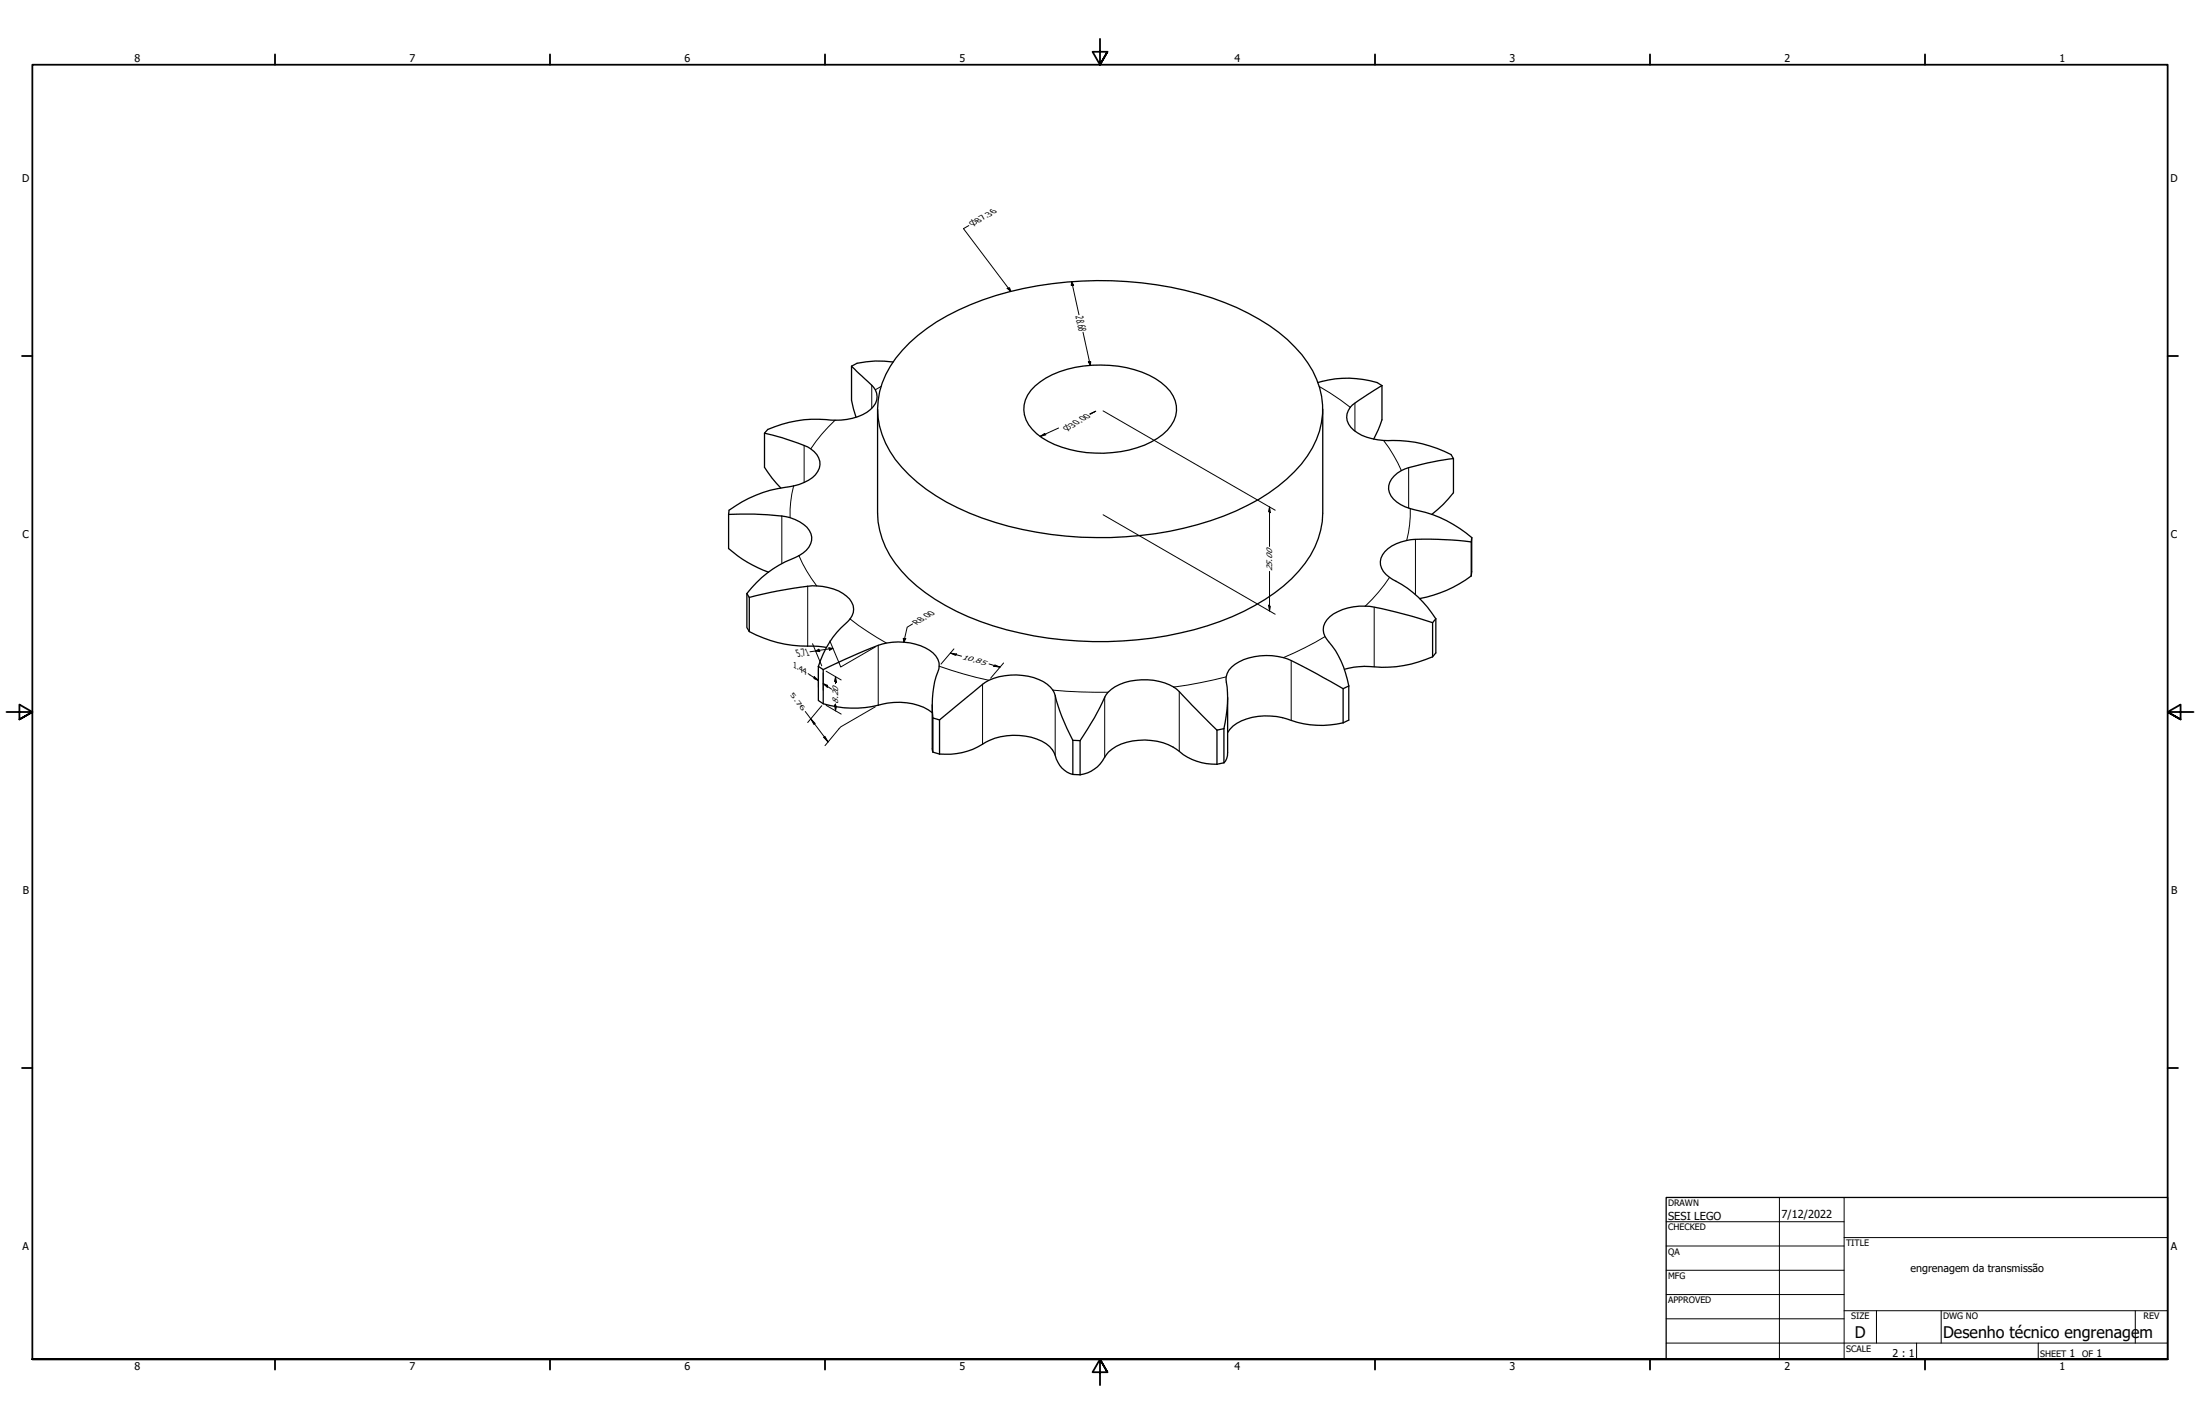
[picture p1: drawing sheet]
<svg xmlns="http://www.w3.org/2000/svg" width="864mm" height="559mm" viewBox="0 0 864 559" stroke-linecap="round" stroke-linejoin="round" font-family="sans-serif">
<g fill="none" stroke="#000" stroke-width=".51">
<path d="M357.1 134.5a87.5 87.5 0 0 1 39.1-20 144 144 0 0 1 84.6 4.2 72.4 72.4 0 0 1 30.2 20.5 32 32 0 0 1-.1 42.9 73.3 73.3 0 0 1-30.5 20.4 142.6 142.6 0 0 1-99.8-1.1 69.3 69.3 0 0 1-29.1-21.1 31.5 31.5 0 0 1 .2-39.8zM334.3 143.7l6.5 6.2a6.8 6.8 0 0 1 2.9 8.4 16.4 16.4 0 0 1-13.6 6.5l-2.3 .1a48.5 48.5 0 0 0-26.4 3.6l-1.3 1.5M334.3 143.7v13.4l1.7 6.7M350.6 142a39.9 39.9 0 0 0-14.2 .6l-2.1 1.1M406.3 151.4a37.6 37.6 0 0 1 25.9-8.1 40.3 40.3 0 0 1 23.6 6.8 12.7 12.7 0 0 1 5.7 13.1 17.4 17.4 0 0 1-9.6 10.2 47.1 47.1 0 0 1-40.5-.2 16.8 16.8 0 0 1-9.3-10.4 11.7 11.7 0 0 1 4.2-11.4zM517.3 150.1a40.5 40.5 0 0 1 23.3 0l1.9 1.2M542.5 151.3l-8.9 5.7a8 8 0 0 0-5 6.8 8.8 8.8 0 0 0 5.9 7 26.7 26.7 0 0 0 12.2 2 48.5 48.5 0 0 1 22.9 5.6l.9 1.6v13.4a45 45 0 0 1-8.5 8.5M542.5 151.3v13.4l-3.3 7.6M300.1 170a86.8 86.8 0 0 1 18.2 6.1 6.5 6.5 0 0 1 .6 11.4 21.3 21.3 0 0 1-10.8 3.8 48.4 48.4 0 0 0-21.9 8.9l-.2 1.7M300.1 170v13.4l3 4.2 3.4 3.9M344.5 160.5v40.9a36.2 36.2 0 0 0 12.2 25.7 91 91 0 0 0 43.8 21.3 145 145 0 0 0 78.4-4.5 76 76 0 0 0 30.9-19.8 34.9 34.9 0 0 0 9.4-22.7v-40.9M570.5 180a89.2 89.2 0 0 0-20.4 4.7 7.6 7.6 0 0 0-4.7 8.6 12.5 12.5 0 0 0 9.8 6.7 47.5 47.5 0 0 1 22.5 10.9"/>
<path d="M286 201.9a111.2 111.2 0 0 1 24.1 1.2 12.2 12.2 0 0 1 8.2 6.3 6.7 6.7 0 0 1-3.1 7.6l-1.6 1.1a44.9 44.9 0 0 0-20.4 14.8M286 201.9v13.4a48.3 48.3 0 0 0 15.7 9.2M577.5 212.7a112 112 0 0 0-25.3-.6 13.1 13.1 0 0 0-10.1 6.9 6.8 6.8 0 0 0 3.4 7.6 44.2 44.2 0 0 1 18.1 16.2M577.5 212.7v13.3M577.7 210.9l-.2 1.8M577.7 210.9l-.2 15.1M293.2 232.9v13.4l.9 1.5M293.2 232.9l.9 1.5M294.1 234.4a169.1 169.1 0 0 1 24.7-4.5 19.6 19.6 0 0 1 14.7 5.2 6.4 6.4 0 0 1-1.6 9.7 36.7 36.7 0 0 0-10.7 16.7M294.1 234.4v13.4M577.5 226a47.8 47.8 0 0 1-20.2 8.9M294.1 247.8a50.6 50.6 0 0 0 27 5.8l3.3 .5"/>
<path d="M562.4 244.3a196.9 196.9 0 0 0-24.7-6.4 21.9 21.9 0 0 0-15.7 4.1 6.3 6.3 0 0 0-.5 9.8 36 36 0 0 1 8 17.4M562.4 257.7a49.8 49.8 0 0 1-26.9 3.8l-4 .3-3.8 .8M562.4 244.3v13.4M563.6 242.8v13.4l-1.2 1.5M563.6 242.8l-1.2 1.5M321.2 261.5v13.4l2 1.3M321.2 261.5l2 1.3M323.2 262.8l5.4-2.6a129.2 129.2 0 0 1 19.4-7.9 22.9 22.9 0 0 1 18.3 4 6.1 6.1 0 0 1 1.9 7.3 39.7 39.7 0 0 0-2 18.1M323.2 276.2a43.8 43.8 0 0 0 25.2-.3 23 23 0 0 1 17.6 3.8M323.2 262.8v13.4M366 276.6v17.3l.2 1.2M481.9 273.7v21.5a5.3 5.3 0 0 1-1.5 4.1"/>
<path d="M527.2 270.3l-5.2-3a146.4 146.4 0 0 0-18.2-9.2 23.3 23.3 0 0 0-20.3 3.6 7.1 7.1 0 0 0-1.8 7.9l.1 6.5-1.4 9.8M527.2 270.3v13.4M529.5 269.2v13.4l-2.3 1.1M529.5 269.2l-2.3 1.1M366.2 281.7l2.6 .8M366.2 295.1l2.6 .8M366.2 281.7v13.4M368.8 282.5l15.1-12.4a22 22 0 0 1 19.7-4.7 13.9 13.9 0 0 1 10.2 6.4 81 81 0 0 0 7.3 18.7M368.8 295.9a27.3 27.3 0 0 0 18.2-4.7 24.9 24.9 0 0 1 23.7 .6 9.3 9.3 0 0 1 4 6.1 9.5 9.5 0 0 0 6.4 6M368.8 282.5v13.4M421.1 290.5l2.9 .1M421.1 290.5v13.4"/>
<path d="M424 290.6v13.4M477.7 286.5l-13.3-13.5a17.6 17.6 0 0 0-13.9-6.2 20.3 20.3 0 0 0-15.5 4.9l-.8 .9a125.6 125.6 0 0 1-10.2 18M477.7 299.9a22.6 22.6 0 0 1-15.9-5.9 23.9 23.9 0 0 0-25.2-.1 12.6 12.6 0 0 0-3.8 4.6 12.9 12.9 0 0 1-8.8 5.5M477.7 286.5v13.4M480.4 285.9v13.4M480.4 285.9l-2.7 .6M480.4 299.3l-2.7 .6M527.2 283.7a39.1 39.1 0 0 1-23.8-2.1 24.1 24.1 0 0 0-19.4 3.3l-2.1 2.6M421.1 303.9l2.9 .1"/>
</g>
<g fill="none" stroke="#000" stroke-width=".39">
<path d="M342.2 151.2v9.1M345.9 151.6l-2.3 1.4M517.8 151.6l8.4 5.4 3.8 2.8M531.9 158.2v11M315.7 174.8v14.5M327.8 164.9a61.6 61.6 0 0 0-9.5 11.2M543.1 172.8a56.9 56.9 0 0 1 7 11.9M311.5 190.7a44.6 44.6 0 0 0-1.4 12.4M553 183.5v15.9M553.6 199.6a44.7 44.7 0 0 1-1.4 12.5M306.9 202.5v18.7M313.6 218.1a55.2 55.2 0 0 0 7 11.8"/>
<path d="M555.6 211.6v21.7M317.1 230.1v23.5M539.4 238.3v23.4M545.5 226.6a64.9 64.9 0 0 1-9.6 11.3M333.7 242.9a113 113 0 0 0 14.3 9.4M344.7 253.2v23.5M506.9 259.2v23.5M520.1 249.8a127.7 127.7 0 0 1-16.3 8.3M368.7 261.4a153.1 153.1 0 0 0 19.5 5.6M385.7 268.5v23.5M413.3 270.8l10.8 .7 10.9 .2M414.2 272.9v23.5"/>
<path d="M433.6 273.6v23.5M462.9 271.4v23.4M481.3 265.6a180.3 180.3 0 0 1-20.5 4"/>
</g>
<!-- layer: Border (ANSI) -->
<g fill="none" stroke="#000" stroke-width=".7">
<path d="M431.8 15.2v10.2l-2.9-5.1h5.8l-2.9 5.1 2.9-5.1M107.9 21.3v4.1M215.9 21.3v4.1M323.8 21.3v4.1M539.8 21.3v4.1M647.7 21.3v4.1M755.6 21.3v4.1M8.6 139.7h4.1M850.9 139.7h4.1M2.5 279.4h10.2l-5.1-2.9v5.8l5.1-2.9-5.1 2.9M861.1 279.4h-10.2l5.1-2.9v5.8l-5.1-2.9 5.1 2.9M8.6 419.1h4.1"/>
<path d="M850.9 419.1h4.1M12.7 533.4v-508h838.2v508h-838.2h838.2M107.9 533.4v4.1M215.9 533.4v4.1M323.8 533.4v4.1M434.7 538.5l-2.9-5.1 2.9 5.1h-5.8l2.9-5.1v10.2M539.8 533.4v4.1M647.7 533.4v4.1M755.6 533.4v4.1"/>
</g>
<!-- layer: Title (ANSI) -->
<g fill="none" stroke="#000" stroke-width=".39">
<path d="M654 479.4h69.9M698.5 469.9v63.5M723.9 469.9v63.5M654 488.9h69.9M654 498.5h69.9M723.9 485.6h127M654 508h69.9M654 517.5h69.9M723.9 514.3h127M736.6 514.3v12.7M762 514.3v12.7M838.2 514.3v12.7"/>
<path d="M654 527h196.9M752.3 527v6.4M800.1 527v6.4"/>
</g>
<path d="M654 469.9h196.9v63.5h-196.9z" fill="none" stroke="#000" stroke-width=".51"/>
<g fill="none" stroke="#000" stroke-width=".39">
<path d="M380.3 88.5l-2.1 1.2 18.6 24.7M395.4 113.2l.9-.3 .5 1.5zM420.7 110.6l.7 1.4h-.9zM420.7 110.6l2.8 12.9M425.1 130.4l2.9 13M427.2 142l1-.1-.2 1.5zM408.3 171.3l1.7-1.1 .6 .4zM415.5 168l-7.2 3.3M427.7 162.4l2.4-1-2.1 1.2M433 161.2l67.6 39M498.3 198.9l.4 2.3-.7-.4zM498.3 198.9v15.5"/>
<path d="M433 202l67.6 39M498 237.5l.7 .4-.4 1.9zM498.3 224.2v15.6M319 252.6l3.6 8.7M320.2 255.5l1.2-.7 .4 .9zM325.3 254.2l1.7 .2-1.3 .7zM325.8 251.5l4.2 10.2 13.6-7.8M327 254.4l-9.1 1.4M354.6 250.5l1 .1-.8 1.4zM358.2 244.9l-2.1 1.2-1.3 5.9M373.1 256.3l2.4 .4-.4 .5zM373.1 256.3l4.3 1.2"/>
<path d="M374.5 254.6l-5.1 6M316.1 279.2l9 11.9M317.2 264.4l4 2.6M319.6 265.5l1.6 1.5-1.6-.7zM321.2 262.8v6.8M322.6 276.9l-5.5 6.6M323.2 268.3l1.6 .6v.8zM323.2 268.3l3.3 2.1M323.2 264.1v6.7M324.3 263.4l5.9 3.4M324.3 276.8l5.9 3.4M327.6 276.7l.8 .4-.4 1.9z"/>
<path d="M328 265.6l.4 2.2-.8-.4zM328 265.6v2.7M328 276.2v2.8M343.6 277.4l-13.6 7.8-6.2 7.4M388.2 260.5l4.4 1.3M390.5 260.9l2.1 .9-2.5-.4zM394 260.2l-5.1 5.9M318.3 282.1l1.6 1.7-.4 .5zM323.8 288.9l1.3 2.2-1.7-1.7z"/>
</g>
<g fill="#000">
<path d="M395.4 113.2l.9-.3 .5 1.5z" fill-rule="evenodd"/>
<path d="M420.7 110.6l.7 1.4h-.9z" fill-rule="evenodd"/>
<path d="M427.2 142l1-.1-.2 1.5z" fill-rule="evenodd"/>
<path d="M408.3 171.3l1.7-1.1 .6 .4z" fill-rule="evenodd"/>
<path d="M498.3 198.9l.4 2.3-.7-.4z" fill-rule="evenodd"/>
<path d="M498 237.5l.7 .4-.4 1.9z" fill-rule="evenodd"/>
<path d="M320.2 255.5l1.2-.7 .4 .9z" fill-rule="evenodd"/>
<path d="M325.3 254.2l1.7 .2-1.3 .7z" fill-rule="evenodd"/>
<path d="M354.6 250.5l1 .1-.8 1.4z" fill-rule="evenodd"/>
<path d="M373.1 256.3l2.4 .4-.4 .5z" fill-rule="evenodd"/>
<path d="M319.6 265.5l1.6 1.5-1.6-.7z" fill-rule="evenodd"/>
<path d="M323.2 268.3l1.6 .6v.8z" fill-rule="evenodd"/>
<path d="M327.6 276.7l.8 .4-.4 1.9z" fill-rule="evenodd"/>
<path d="M328 265.6l.4 2.2-.8-.4z" fill-rule="evenodd"/>
<path d="M390.5 260.9l2.1 .9-2.5-.4z" fill-rule="evenodd"/>
<path d="M318.3 282.1l1.6 1.7-.4 .5z" fill-rule="evenodd"/>
<path d="M323.8 288.9l1.3 2.2-1.7-1.7z" fill-rule="evenodd"/>
</g>
<g font-size="6.3">
<text x="728.1" y="524.9">D</text>
<text x="762.8" y="525">Desenho técnico engrenage</text>
<text x="839.9" y="525">m</text>
</g>
<g font-size="4.3">
<text x="654.8" y="478.6">SESI LEGO</text>
<text x="699.3" y="478">7/12/2022</text>
</g>
<g font-size="4.2">
<text x="52.8" y="24.4">8</text>
<text x="160.8" y="24.4">7</text>
<text x="268.7" y="24.4">6</text>
<text x="376.7" y="24.4">5</text>
<text x="484.6" y="24.4">4</text>
<text x="592.6" y="24.4">3</text>
<text x="700.5" y="24.4">2</text>
<text x="808.5" y="24.4">1</text>
<text x="8.8" y="71.4">D</text>
<text x="852" y="71.4">D</text>
<text x="8.9" y="211.1">C</text>
<text x="852.2" y="211.1">C</text>
<text x="9" y="350.8">B</text>
<text x="852.2" y="350.8">B</text>
<text x="8.9" y="490.5">A</text>
<text x="852.2" y="490.5">A</text>
<text x="750" y="499.1">engrenagem da transmissão</text>
<text x="742.9" y="532.6">2 : 1</text>
<text x="812.4" y="532.6">1</text>
<text x="823" y="532.6">1</text>
<text x="52.8" y="537.5">8</text>
<text x="160.8" y="537.5">7</text>
<text x="268.7" y="537.5">6</text>
<text x="376.7" y="537.5">5</text>
<text x="484.6" y="537.5">4</text>
<text x="592.6" y="537.5">3</text>
<text x="700.5" y="537.5">2</text>
<text x="808.5" y="537.5">1</text>
</g>
<g font-size="4.1">
<text x="422.1" y="124.1" transform="rotate(78 422.1 124.1)">28.68</text>
<text x="313.2" y="257.9" transform="rotate(-9 313.2 257.9)">5.71</text>
</g>
<g font-size="3.5">
<text x="654.8" y="473.2">DRAWN</text>
<text x="654.8" y="482.8">CHECKED</text>
<text x="724.7" y="488.9">TITLE</text>
<text x="654.8" y="492.3">QA</text>
<text x="654.8" y="501.8">MFG</text>
<text x="654.8" y="511.4">APPROVED</text>
<text x="726.7" y="517.7">SIZE</text>
<text x="762.8" y="517.7">DWG NO</text>
<text x="841.4" y="517.7">REV</text>
<text x="724.7" y="530.4">SCALE</text>
<text x="800.9" y="532.6">SHEET</text>
<text x="817.4" y="532.6">OF</text>
</g>
<g font-size="3.4">
<text x="499.4" y="224.2" transform="rotate(-90 499.4 224.2)">25.00</text>
<text x="359.9" y="245.2" transform="rotate(-30 359.9 245.2)">R8.00</text>
<text x="311.3" y="261.7" transform="rotate(33 311.3 261.7)">1.44</text>
<text x="329.1" y="276.2" transform="rotate(-90 329.1 276.2)">8.20</text>
</g>
<g font-size="3.2">
<text x="381.9" y="88.8" transform="rotate(-30 381.9 88.8)">⌀87.36</text>
<text x="418.7" y="169.2" transform="rotate(-30 418.7 169.2)">⌀30.00</text>
</g>
<g font-size="2.8">
<text x="377.5" y="258.5" transform="rotate(16 377.5 258.5)">1</text>
<text x="379.5" y="259.1" transform="rotate(16 379.5 259.1)">0 .8</text>
<text x="384.8" y="260.5" transform="rotate(16 384.8 260.5)">5</text>
</g>
<g font-size="2.5">
<text x="310.2" y="272.9" transform="rotate(53 310.2 272.9)">5 . 7</text>
<text x="313.7" y="277.5" transform="rotate(53 313.7 277.5)">6</text>
</g>
</svg>
